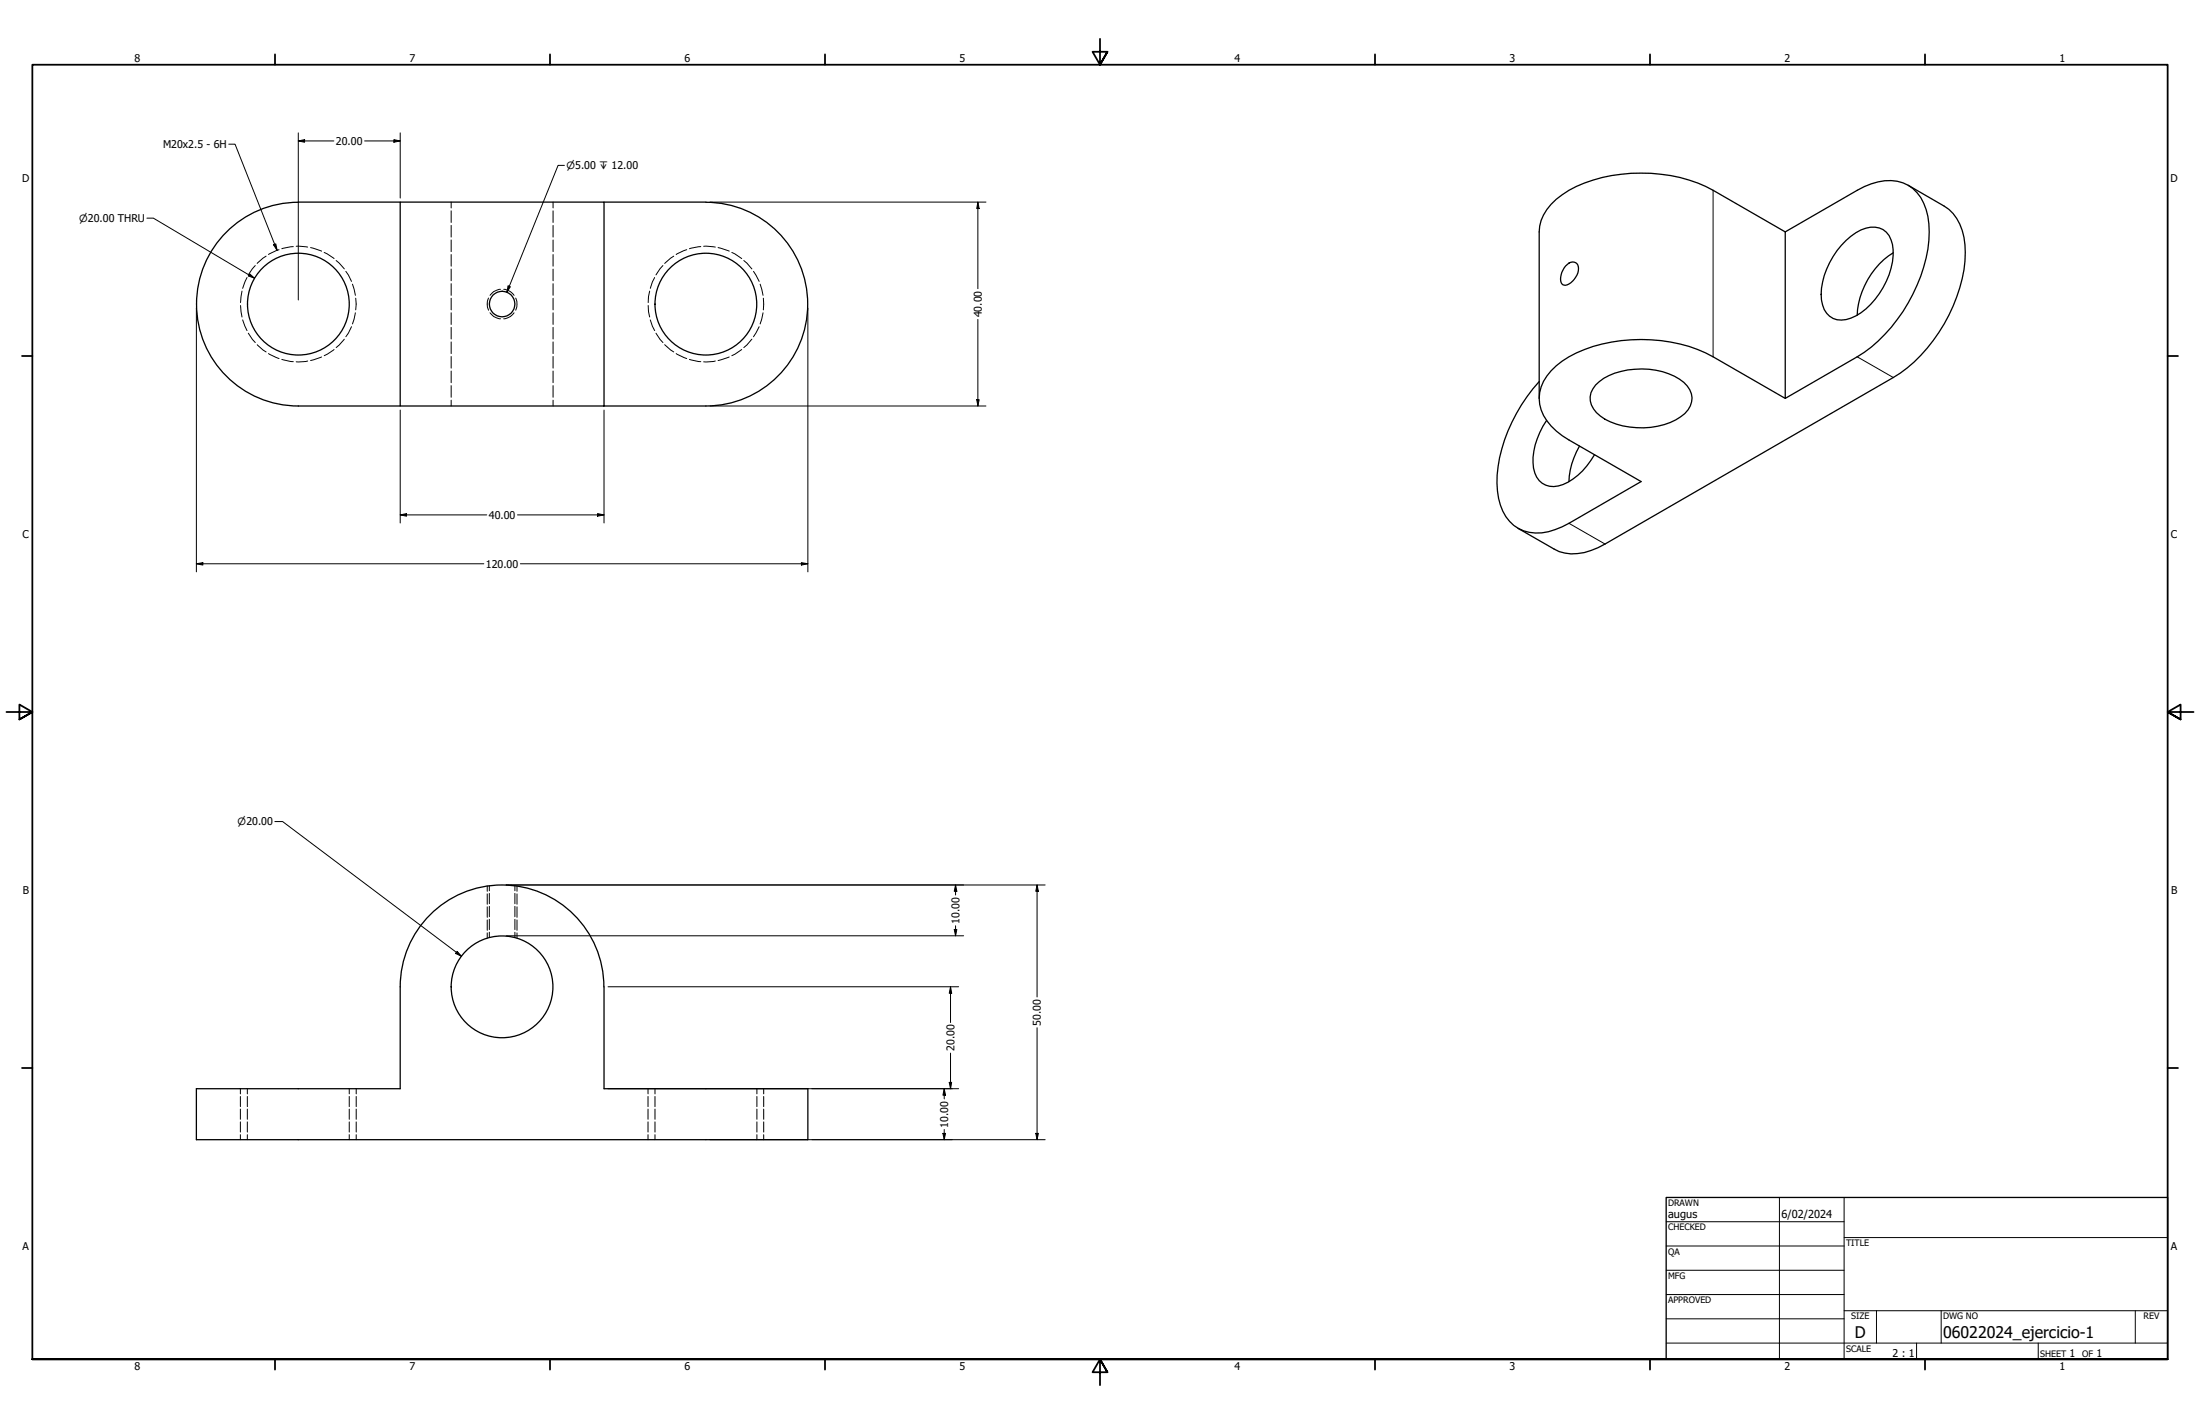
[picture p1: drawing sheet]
<svg xmlns="http://www.w3.org/2000/svg" width="864mm" height="559mm" viewBox="0 0 864 559" stroke-linecap="round" stroke-linejoin="round" font-family="sans-serif">
<!-- layer: Hidden (ANSI) -->
<g fill="none" stroke="#000" stroke-width=".39">
<path d="M177.1 79.3v2.3M217.1 79.3v2.3M177.1 82.7v4.6M177.1 88.5v4.5M177.1 94.2v4.5M177.1 99.9v4.6M217.1 82.7v4.6M217.1 88.5v4.5M217.1 94.2v4.5M217.1 99.9v4.6M177.1 105.6v4.6M177.1 111.3v4.6"/>
<path d="M177.1 117v4.6M217.1 105.6v4.6M217.1 111.3v4.6M217.1 117v4.6M177.1 122.7v4.6M177.1 128.5v4.5M177.1 134.2v4.5M177.1 139.9v4.6M217.1 122.7v4.6M217.1 128.5v4.5M217.1 134.2v4.5M217.1 139.9v4.6"/>
<path d="M177.1 145.6v4.6M177.1 151.3v4.6M177.1 157v2.3M217.1 145.6v4.6M217.1 151.3v4.6M217.1 157v2.3M192.1 347.5v2.1M192.1 350.6v4M192.1 355.7v4M202.1 347.5v2.1M202.1 350.6v4M202.1 355.7v4"/>
<path d="M192.1 360.7v4.1M192.1 365.8v2.1M202.1 360.7v4.1M202.1 365.8v2.1M97.1 427.2v2.1M97.1 430.3v4M97.1 435.2v4M137.1 427.2v2.1M137.1 430.3v4M137.1 435.2v4M257.1 427.2v2.1M257.1 430.3v4"/>
<path d="M257.1 435.2v4M297.1 427.2v2.1M297.1 430.3v4M297.1 435.2v4M97.1 440.2v4M97.1 445.3v1.9M137.1 440.2v4M137.1 445.3v1.9M257.1 440.2v4M257.1 445.3v1.9M297.1 440.2v4M297.1 445.3v1.9"/>
</g>
<!-- layer: Hidden Narrow (ANSI) -->
<g fill="none" stroke="#000" stroke-width=".39">
<path d="M109.5 98l-4.1 1.9M115.1 96.8l-4.5 .8M116.3 96.6l4.5 .4M121.9 97.2l4.3 1.4M127.3 99.1l3.8 2.4M269.6 98l-4.2 1.9M275.1 96.8l-4.5 .8M276.2 96.6l4.6 .4M281.9 97.2l4.4 1.4M287.3 99.1l3.8 2.4M94.4 119.9l.6 4.5M95 114.2l-.6 4.5"/>
<path d="M97 108.9l-1.8 4.3M100.2 104.2l-2.7 3.7M104.5 100.5l-3.5 2.9M132 102.2l3.1 3.3M135.8 106.5l2.2 3.9M138.4 111.5l1.1 4.4M139.6 117v4.6M191.8 117a5.8 5.8 0 0 0 0 4.7M196.5 113.5a5.8 5.8 0 0 0-4.2 2.4M197.7 113.5a5.6 5.6 0 0 1 4.1 2.4M202.4 117a5.8 5.8 0 0 1 0 4.7M254.4 119.9l.6 4.5"/>
<path d="M255 114.2l-.6 4.5M257 108.9l-1.7 4.3M260.2 104.2l-2.7 3.7M264.5 100.5l-3.6 2.9M292 102.2l3.1 3.3M295.8 106.5l2.2 3.9M298.4 111.5l1.1 4.4M299.7 117v4.6M95.2 125.5l1.8 4.2M97.5 130.7l2.7 3.7M101 135.3l3.5 2.8M105.4 138.7l4.1 2"/>
<path d="M131.1 137.2l-3.8 2.4M135.1 133.1l-3.1 3.3M138 128.2l-2.2 3.9M139.5 122.7l-1.1 4.4M192.3 122.7a5.3 5.3 0 0 0 4.2 2.4M201.8 122.7a5.3 5.3 0 0 1-4.1 2.4M255.3 125.5l1.7 4.2M257.5 130.7l2.7 3.7M260.9 135.3l3.6 2.8M265.4 138.7l4.2 2M291.1 137.2l-3.8 2.4M295.1 133.1l-3.1 3.3"/>
<path d="M298 128.2l-2.2 3.9M299.5 122.7l-1.1 4.4M110.6 141l4.5 .9M120.8 141.7l-4.5 .3M126.2 140.1l-4.3 1.4M270.6 141l4.5 .9M280.8 141.7l-4.6 .3M286.3 140.1l-4.4 1.4M191.3 347.7v2.1M191.3 350.8v4M191.3 355.9v4.1M202.9 347.7v2.1"/>
<path d="M202.9 350.8v4M202.9 355.9v4.1M191.3 361v4.1M191.3 366.1v2M202.9 361v4.1M202.9 366.1v2M94.4 427.2v2.1M94.4 430.3v4M94.4 435.2v4M139.8 427.2v2.1M139.8 430.3v4M139.8 435.2v4"/>
<path d="M254.4 427.2v2.1M254.4 430.3v4M254.4 435.2v4M299.8 427.2v2.1M299.8 430.3v4M299.8 435.2v4M94.4 440.2v4M94.4 445.3v1.9M139.8 440.2v4M139.8 445.3v1.9M254.4 440.2v4M254.4 445.3v1.9"/>
<path d="M299.8 440.2v4M299.8 445.3v1.9"/>
</g>
<!-- layer: Visible (ANSI) -->
<g fill="none" stroke="#000" stroke-width=".51">
<path d="M117.1 79.3h40M117.1 79.4a40 40 0 0 0-39.9 39.9 40 40 0 0 0 39.9 40M157.1 79.3h80v80h-80zM237.1 79.3h40M277.1 79.4a40 40 0 0 1 40 40 40 40 0 0 1-40 39.9M749 72.7l14.2 8.2a20.1 20.1 0 0 1 8.3 18.3 62 62 0 0 1-15 37.4 50.5 50.5 0 0 1-13.3 11.5l-113.2 65.4a21.9 21.9 0 0 1-17.9 3l-16.2-9.2M700.8 91l-28.3-16.3a62.8 62.8 0 0 0-56.6 0 22 22 0 0 0-11.5 14.1l-.2 67.5M700.8 91l28.2-16.3a22.2 22.2 0 0 1 18-2.9 16.2 16.2 0 0 1 9.8 13.2 52.6 52.6 0 0 1-7.8 33.9 58.9 58.9 0 0 1-20 21.1l-28.2 16.3zM724.7 94.4a15.3 15.3 0 0 1 11.4-5.2 7.6 7.6 0 0 1 6.8 6.7 29.4 29.4 0 0 1-10.4 25.3 14.4 14.4 0 0 1-11.4 4.3 8.3 8.3 0 0 1-6.1-7.8 30.3 30.3 0 0 1 9.7-23.3zM743.2 99.2a31 31 0 0 0-14.2 24.5M614.6 104.4a3.1 3.1 0 0 1 4.4-1 5.2 5.2 0 0 1-1.1 6.3l-2 1.7a1.98 1.98 0 0 1-2.4 .3 1.98 1.98 0 0 1-.9-2.2l.5-2.6zM117.1 159.3h40"/>
<path d="M237.1 159.3h40M604.2 149.7a61.8 61.8 0 0 0-16.6 39.9 21.5 21.5 0 0 0 6.6 16.6 16.3 16.3 0 0 0 16.2 1.6l5.5-2.4 28.3-16.4-28.3-16.3a22.1 22.1 0 0 1-11.5-14.1 16.1 16.1 0 0 1 6.5-15.1 49.9 49.9 0 0 1 29.4-10.2 60.1 60.1 0 0 1 32.2 6.7l28.3 16.3M626.4 151.1a24.6 24.6 0 0 1 18.1-6.3 24.2 24.2 0 0 1 17.8 6.6 7.9 7.9 0 0 1-2.6 12.2 29.8 29.8 0 0 1-31.5-.3 7.8 7.8 0 0 1-1.8-12.2zM607.1 165a25.6 25.6 0 0 0-4.6 20.6 7.8 7.8 0 0 0 11.1 4.5 26.1 26.1 0 0 0 12.3-11.7M620 175.1a29.1 29.1 0 0 0-4.1 13.9M237.1 387.2v40h80v20h-240v-20h80v-39.9a40 40 0 0 1 40-40 40 40 0 0 1 39.9 40"/>
<circle cx="117.1" cy="119.3" r="20"/>
<circle cx="197.1" cy="119.3" r="5"/>
<circle cx="277.1" cy="119.3" r="20"/>
<circle cx="197.1" cy="387.3" r="20"/>
</g>
<!-- layer: Visible Narrow (ANSI) -->
<path d="M672.5 74.7v65.3M729 140l14.2 8.1M615.9 205.4l14.1 8.1" fill="none" stroke="#000" stroke-width=".39"/>
<!-- layer: Border (ANSI) -->
<g fill="none" stroke="#000" stroke-width=".7">
<path d="M431.8 15.2v10.2l-2.9-5.1h5.8l-2.9 5.1 2.9-5.1M107.9 21.3v4.1M215.9 21.3v4.1M323.8 21.3v4.1M539.8 21.3v4.1M647.7 21.3v4.1M755.6 21.3v4.1M8.6 139.7h4.1M850.9 139.7h4.1M2.5 279.4h10.2l-5.1-2.9v5.8l5.1-2.9-5.1 2.9M861.1 279.4h-10.2l5.1-2.9v5.8l-5.1-2.9 5.1 2.9M8.6 419.1h4.1"/>
<path d="M850.9 419.1h4.1M12.7 533.4v-508h838.2v508h-838.2h838.2M107.9 533.4v4.1M215.9 533.4v4.1M323.8 533.4v4.1M434.7 538.5l-2.9-5.1 2.9 5.1h-5.8l2.9-5.1v10.2M539.8 533.4v4.1M647.7 533.4v4.1M755.6 533.4v4.1"/>
</g>
<!-- layer: Title (ANSI) -->
<g fill="none" stroke="#000" stroke-width=".39">
<path d="M654 479.4h69.9M698.5 469.9v63.5M723.9 469.9v63.5M654 488.9h69.9M654 498.5h69.9M723.9 485.6h127M654 508h69.9M654 517.5h69.9M723.9 514.3h127M736.6 514.3v12.7M762 514.3v12.7M838.2 514.3v12.7"/>
<path d="M654 527h196.9M752.3 527v6.4M800.1 527v6.4"/>
</g>
<path d="M654 469.9h196.9v63.5h-196.9z" fill="none" stroke="#000" stroke-width=".51"/>
<!-- layer: Dimension (ANSI) -->
<g fill="none" stroke="#000" stroke-width=".39">
<path d="M117.1 55.3l2.5-.5v1zM117.1 55.3h14M117.1 52.1v65.6M143.1 55.3h14M154.6 54.8l2.5 .5-2.5 .5zM157.1 52.1v25.6M278.7 79.3h108.3M383.9 79.3l.5 2.6h-1zM383.9 79.3v34M77.1 120.9v103.5M317.1 120.9v103.5M383.9 125.3v34"/>
<path d="M278.7 159.3h108.3M383.4 156.8h1l-.5 2.5zM157.1 160.9v44.3M237.1 160.9v44.3M157.1 202.1l2.5-.6v1.1zM157.1 202.1h34M203.1 202.1h34M234.6 201.5l2.5 .6-2.5 .5zM77.1 221.2l2.5-.4v.9zM77.1 221.2h112.8M204.3 221.2h112.8M314.6 220.8l2.5 .4-2.5 .5z"/>
<path d="M107.9 322.4h3l70.2 52.8M198.7 347.3h211.6M375.1 347.3l.5 2.5h-1zM375.1 347.3v3.9M407.1 347.3l.5 2.5h-1zM407.1 347.3v43.9M179.5 373.3l1.6 1.9-2.3-1.1zM198.7 367.2h179.6M374.6 364.7h1l-.5 2.5zM375.1 363.3v3.9M238.7 387.2h137.6M373.1 387.2l.5 2.6h-1z"/>
<path d="M373.1 387.2v14.1M373.1 413.3v13.9M407.1 403.3v43.9M238.7 427.2h137.6M370.6 427.2l.6 2.6h-1.1zM370.6 427.2v4M372.6 424.8h1l-.5 2.4zM278.7 447.2h131.6M370.1 444.8h1.1l-.6 2.4zM370.6 443.2v4M406.6 444.8h1l-.5 2.4z"/>
</g>
<g fill="#000">
<path d="M117.1 55.3l2.5-.5v1zM154.6 54.8l2.5 .5-2.5 .5zM383.9 79.3l.5 2.6h-1zM383.4 156.8h1l-.5 2.5zM157.1 202.1l2.5-.6v1.1zM234.6 201.5l2.5 .6-2.5 .5zM77.1 221.2l2.5-.4v.9zM314.6 220.8l2.5 .4-2.5 .5zM375.1 347.3l.5 2.5h-1zM407.1 347.3l.5 2.5h-1zM179.5 373.3l1.6 1.9-2.3-1.1zM374.6 364.7h1l-.5 2.5z"/>
<path d="M373.1 387.2l.5 2.6h-1zM370.6 427.2l.6 2.6h-1.1zM372.6 424.8h1l-.5 2.4zM370.1 444.8h1.1l-.6 2.4zM406.6 444.8h1l-.5 2.4z"/>
</g>
<!-- layer: Symbol (ANSI) -->
<path d="M89.8 56.6h2.5l16.5 41.6M221.6 64.9h-2.5l-20.2 49.8M57.7 85.6h2.5l39.7 23.6M107.4 96.1l.9-.4 .5 2.5zM98 107.4l1.9 1.8-2.4-.9zM199.5 112.2l.8 .3-1.4 2.2z" fill="none" stroke="#000" stroke-width=".39"/>
<path d="M107.4 96.1l.9-.4 .5 2.5zM98 107.4l1.9 1.8-2.4-.9zM199.5 112.2l.8 .3-1.4 2.2z" fill="#000"/>
<g font-size="6.3">
<text x="728.1" y="524.9">D</text>
<text x="762.8" y="525">06022024_ejercicio-1</text>
</g>
<g font-size="4.3">
<text x="654.8" y="477.8">augus</text>
<text x="699.3" y="478">6/02/2024</text>
</g>
<g font-size="4.2">
<text x="52.8" y="24.4">8</text>
<text x="160.8" y="24.4">7</text>
<text x="268.7" y="24.4">6</text>
<text x="376.7" y="24.4">5</text>
<text x="484.6" y="24.4">4</text>
<text x="592.6" y="24.4">3</text>
<text x="700.5" y="24.4">2</text>
<text x="808.5" y="24.4">1</text>
<text x="64" y="58.1">M20x2.5 - 6H</text>
<text x="131.9" y="56.8">20.00</text>
<text x="8.8" y="71.4">D</text>
<text x="852" y="71.4">D</text>
<text x="385.4" y="124.5" transform="rotate(-90 385.4 124.5)">40.00</text>
<text x="191.9" y="203.6">40.00</text>
<text x="8.9" y="211.1">C</text>
<text x="852.2" y="211.1">C</text>
<text x="190.8" y="222.8">120.00</text>
<text x="9" y="350.8">B</text>
<text x="852.2" y="350.8">B</text>
<text x="376.6" y="362.5" transform="rotate(-90 376.6 362.5)">10.00</text>
<text x="408.6" y="402.5" transform="rotate(-90 408.6 402.5)">50.00</text>
<text x="374.6" y="412.4" transform="rotate(-90 374.6 412.4)">20.00</text>
<text x="372.2" y="442.5" transform="rotate(-90 372.2 442.5)">10.00</text>
<text x="8.9" y="490.5">A</text>
<text x="852.2" y="490.5">A</text>
<text x="742.9" y="532.6">2 : 1</text>
<text x="812.4" y="532.6">1</text>
<text x="823" y="532.6">1</text>
<text x="52.8" y="537.5">8</text>
<text x="160.8" y="537.5">7</text>
<text x="268.7" y="537.5">6</text>
<text x="376.7" y="537.5">5</text>
<text x="484.6" y="537.5">4</text>
<text x="592.6" y="537.5">3</text>
<text x="700.5" y="537.5">2</text>
<text x="808.5" y="537.5">1</text>
</g>
<g font-size="3.9">
<text x="222.4" y="66.4">⌀5.00 ↧ 12.00</text>
<text x="31.1" y="87.1">⌀20.00 THRU</text>
<text x="93.3" y="323.8">⌀20.00</text>
</g>
<g font-size="3.5">
<text x="654.8" y="473.2">DRAWN</text>
<text x="654.8" y="482.8">CHECKED</text>
<text x="724.7" y="488.9">TITLE</text>
<text x="654.8" y="492.3">QA</text>
<text x="654.8" y="501.8">MFG</text>
<text x="654.8" y="511.4">APPROVED</text>
<text x="726.7" y="517.7">SIZE</text>
<text x="762.8" y="517.7">DWG NO</text>
<text x="841.4" y="517.7">REV</text>
<text x="724.7" y="530.4">SCALE</text>
<text x="800.9" y="532.6">SHEET</text>
<text x="817.4" y="532.6">OF</text>
</g>
</svg>
